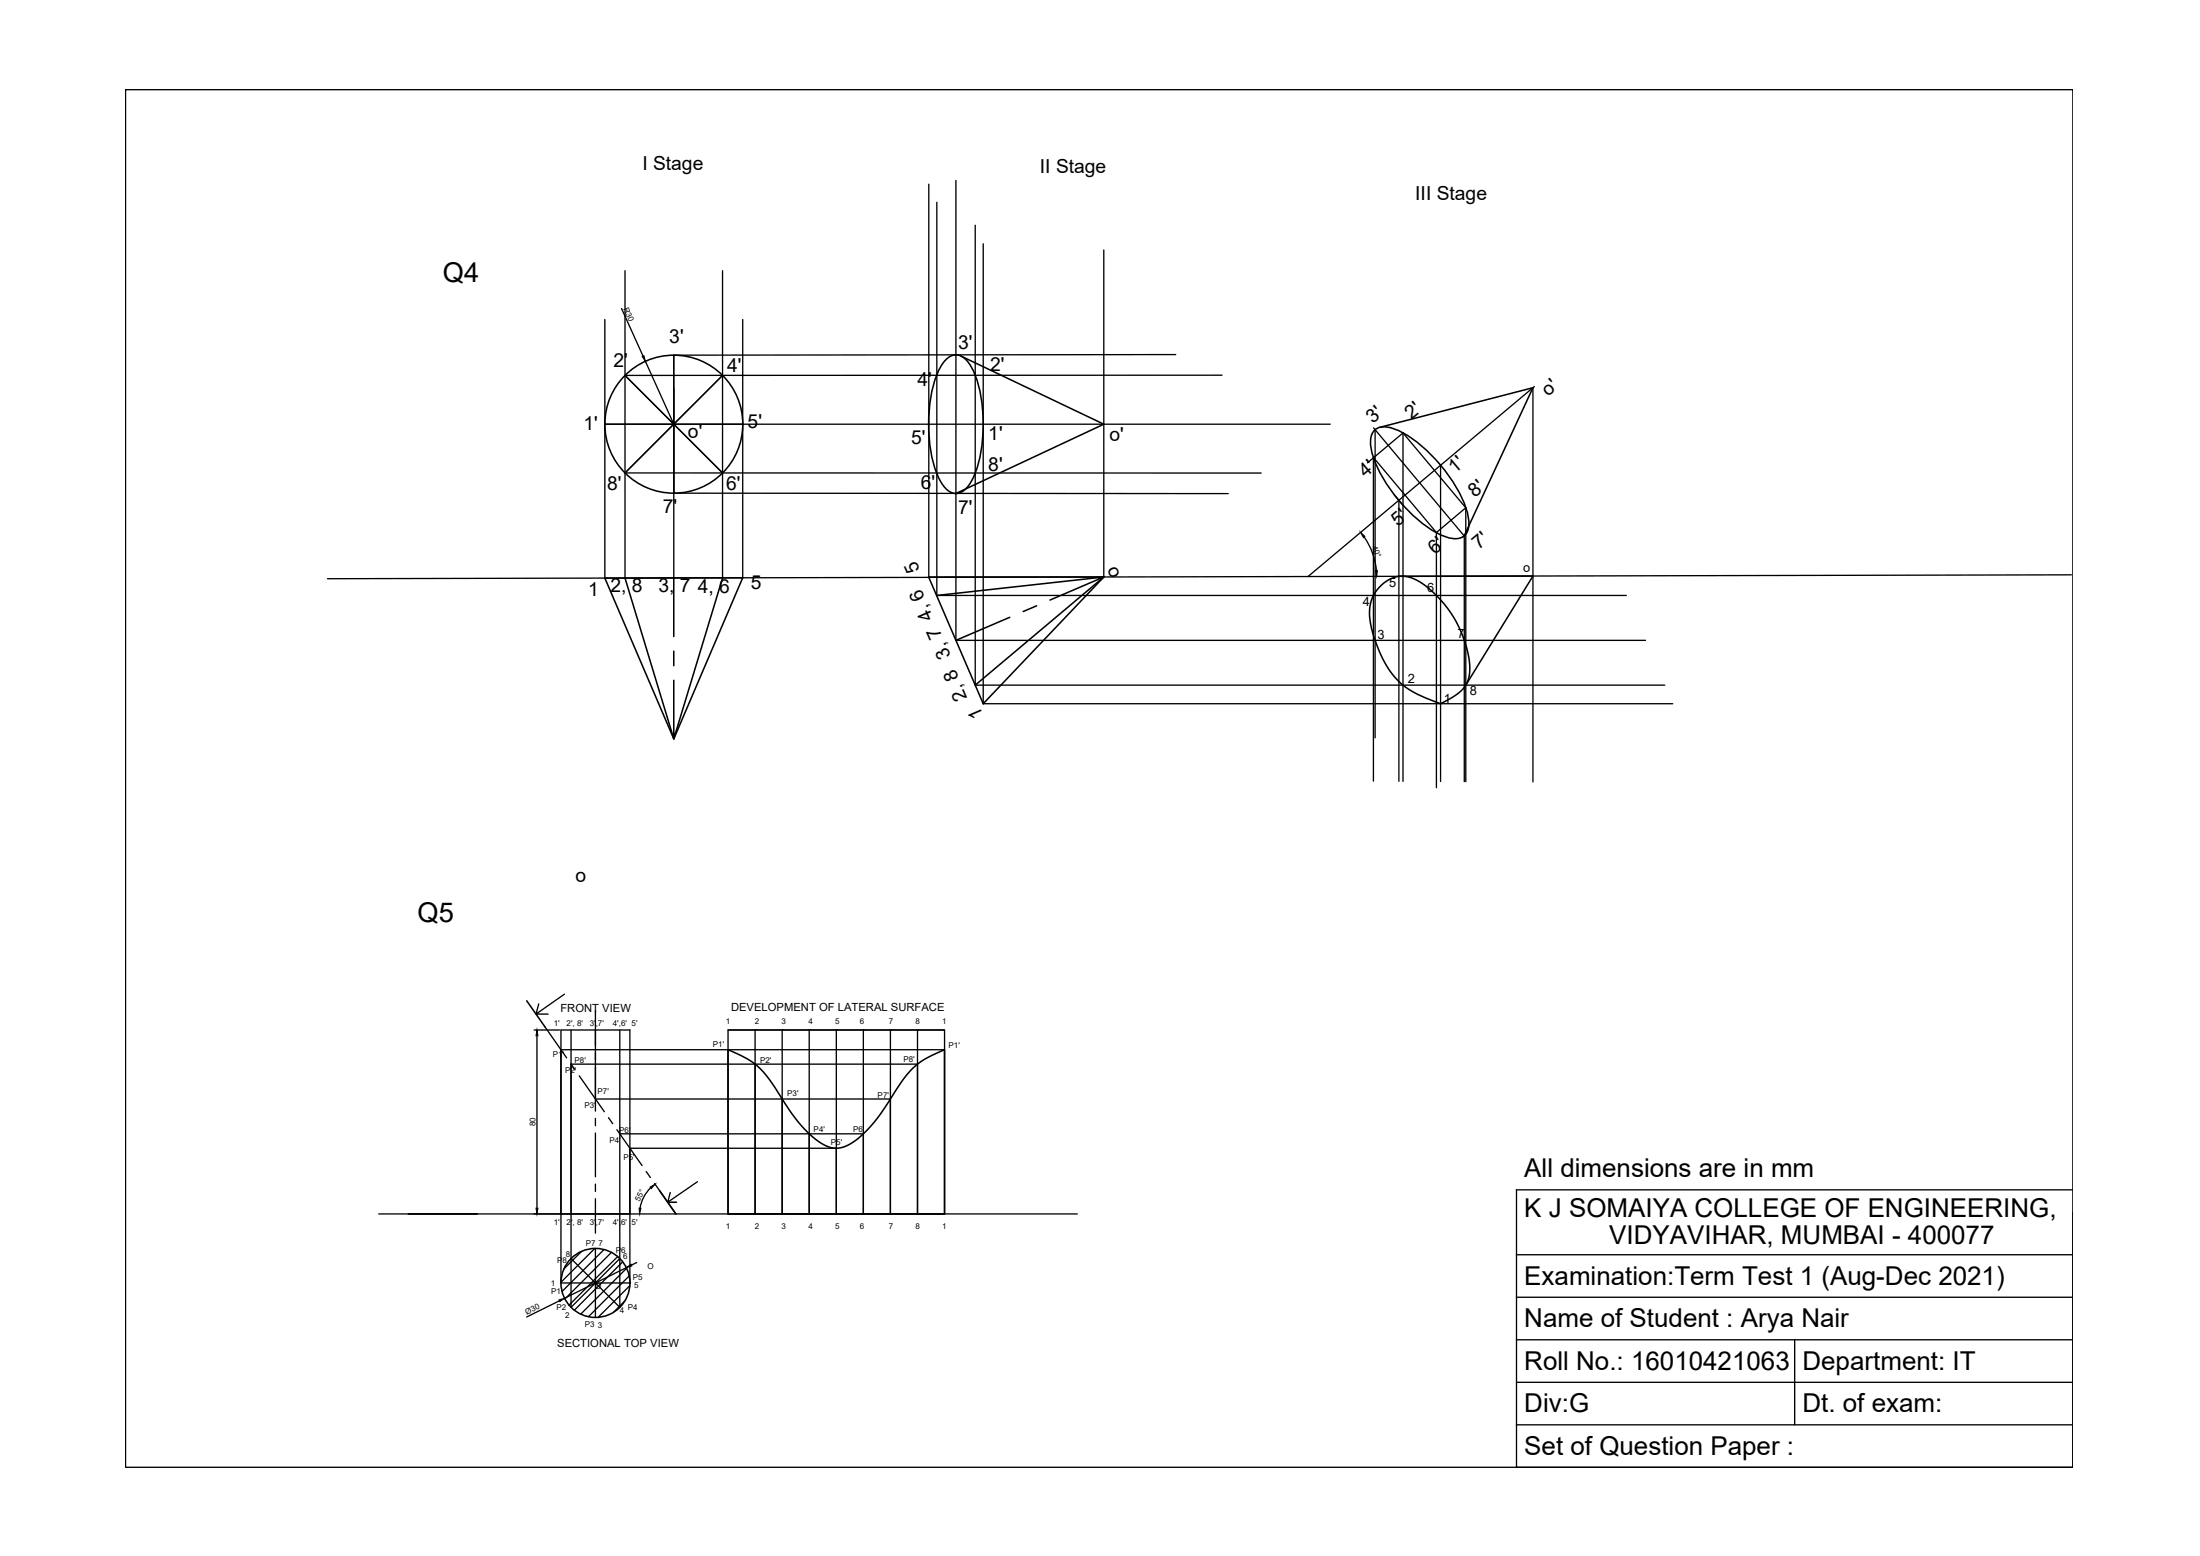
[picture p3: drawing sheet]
<svg xmlns="http://www.w3.org/2000/svg" width="420mm" height="297mm" viewBox="0 0 420 297" stroke-linecap="round" stroke-linejoin="round" font-family="sans-serif">
<!-- layer: 0 -->
<g fill="none" stroke="#000" stroke-width=".25">
<path d="M24 17.1h371.9v263h-371.9zM177.4 35.2v75M178.9 38.6v75.1h131.7M182.6 34.4v87.8h131.7M118.7 58.9l4.1 9.1M119.4 51.7v58.6M138 51.7v58.6M186.3 43v87.8h131.6M187.8 46.5v87.8h131.7M210.8 47.7v62.4M115.5 61v49.4M123.3 69l5.4 12"/>
<path d="M138 71.7l-18.6 18.6h121.5M141.8 61v49.4M224.5 67.7l-95.8 .1v42.5M233.4 71.6l-114 .1 18.6 18.6M292.8 74v75.3M293 73.8l-43.2 36.3M115.5 81h138.5M128.7 94.1l105.9 .1M262.3 87.3l12.1 14.5M262.3 87.4v61.7M262.3 81.7l17.3 20.6M262.6 82h.1"/>
<path d="M262.6 82v58.9M266.2 94.4l1.9 2.2M267.2 95.5v53.7M267.9 82.6l12.1 14.4M267.9 82.7v66.5M268 82.6l-6.8 5.8M275.1 88.8v60.4M260.5 102.5a13.1 13.1 0 0 1 2.4 6.4M274.3 101.7l5.6-4.8v52.3M274.3 101.6v48.8M279.7 102.3v46.9M279.8 102.1l-.4 .4"/>
<path d="M395.6 109.7l-333.1 .8M102 196.6h4.9M102.5 197.7v32.9M102.9 191.7l-.5 1.9M104.1 196.1l4.1 5.8M107.8 189.8l-5.4 3.8h2.3M109.1 196.6v53l4.6-4.7h-6.6v-48.3h13.2v48.3h-6.6l4.7-4.6M113.7 193v19.1M118.4 196.6v53l-4.7-4.7v6.6M139 196.6h41.4v35.1h-41.4zM139 196.6h41.4M144.2 196.6v35.1"/>
<path d="M149.4 196.6v35.1M154.5 196.6v35.1M159.7 196.6v35.1M164.9 196.6v35.1M170 196.6v35.1M175.2 196.6v35.1M107.1 200.4h73.3M109 203.1l.8 1.1M109.1 203.1h66.1M110.6 205.4l4.8 6.8M113.7 213.5v1.4M113.7 216.3v8.3"/>
<path d="M113.7 209.8h56.3M116.2 213.4l.8 1.1M117.8 215.7l4.8 6.8M118.4 216.4h46.5M120.3 219.2h39.4M72.3 231.7h133.4M111.1 238.9l-3.4 3.3M113.6 238.3l-6.5 6.5M113.7 238.3v6.6l-4.6-4.6M113.7 226v1.4M113.7 228.8v6.6M115.4 238.5l-8.1 8"/>
<path d="M116.8 239.1l-8.9 8.9M118 239.9l-9.3 9.2M123.4 223.6l.8 1.2M124.3 226.8l-.9 .9-.6 1.1-.6 1.8M125 225.9l4.1 5.8M133.2 225.6l-5.7 3.9 .5-1.9M289.6 239.5h106.3M395.9 227.1h-106.3v53h106.3v-48.7M106.8 248.3l-6.2 3.1M118.9 240.9l-9.2 9.2M119.3 248.4l-2.1 2.1M119.6 242l-11.8 5.8"/>
<path d="M119.7 242.1l-8.8 8.8M120.2 243.6l-7.8 7.8M120.3 245.4l-6.1 6.1M121.6 241l-1 .5M289.6 247.6h106.3M289.6 255.8h106.3M342.7 255.8v16.2M289.6 263.9h106.3M289.6 272h106.3"/>
</g>
<g fill="none" stroke="#000" stroke-width=".3">
<path d="M180.7 68.6a2.44 2.44 0 0 1 3.7 0 15.8 15.8 0 0 1 3.2 9.1 26.1 26.1 0 0 1-2.1 14.1 4 4 0 0 1-2.9 2.4 3.6 3.6 0 0 1-3-2.4 26.6 26.6 0 0 1-1.9-15.6 14.8 14.8 0 0 1 3-7.6zM183.5 68l27.3 13-28.2 13.2M262.6 82a3.6 3.6 0 0 1 3.8-.1 26.6 26.6 0 0 1 11.5 10.8 14.8 14.8 0 0 1 2.6 7.7 2.44 2.44 0 0 1-2.9 2.4 15.8 15.8 0 0 1-8.2-4.9 26.1 26.1 0 0 1-7.5-12.1 4 4 0 0 1 .7-3.8zM263.5 81.6l29.3-7.6-13.2 28.3M119.4 110.3l9.3 30.8 13.1-30.8-26.3 .1 13.2 30.7M128.7 110.3v11.2M138 110.3l-9.3 30.8v-11.2M178.9 113.7l31.9-3.6-10.3 4.5M192.8 117.8l-10.2 4.4M198 115.7l-2.6 1M210.8 110.1l-23 24.2-10.4-24.2h33.4l-24.5 20.7M263.5 112a5.6 5.6 0 0 1 7.9-.7 21.6 21.6 0 0 1 9.3 16.6 5.9 5.9 0 0 1-3.6 5.4l-2 1a21.7 21.7 0 0 1-7.7-3.9 21.6 21.6 0 0 1-5.8-13.7 6.7 6.7 0 0 1 1.9-4.7z"/>
<path d="M267.2 110h25.6l-12.9 20.8M128.7 124.3v2.8M100.6 191l3.5 5.1M107.1 200.4v31.3h13.2v-12.5M139 200.4a15.6 15.6 0 0 1 6.8 4.2 61.4 61.4 0 0 1 5 7.4 18.3 18.3 0 0 0 7.2 6.9 4.8 4.8 0 0 0 5-.9 25.5 25.5 0 0 0 7-8.2 23.6 23.6 0 0 1 4.9-6.4 18.6 18.6 0 0 1 5.5-3v31.3h-41.4zM125.9 227.3l3.2 4.4M127.5 229.5h1.7"/>
<circle cx="128.7" cy="81" r="13.2"/>
<circle cx="113.7" cy="244.9" r="6.6"/>
</g>
<path d="M122.6 68l.4-.1 .3 1.1zM259.8 101.6l.9 .8-.3 .2zM262.7 108.9h.4l-.2 1.1zM102.5 196.6l.2 1.1h-.3zM102.4 230.6h.3l-.2 1.1zM122.1 230.6l.3 .1-.3 1zM124.1 226.6l1-.5-.7 .8zM106.8 248.2l1-.4-.9 .7zM119.6 242l.9-.7 .2 .4z" fill="#000" stroke="#000" stroke-width=".19"/>
<g fill="none" stroke="#000" stroke-width=".19">
<path d="M144.2 196.6h.1M149.4 196.6h.1M154.5 196.6h.1M159.7 196.6h.1M164.9 196.6h.1M170 196.6h.1M175.2 196.6h.1M144.2 231.7h.1M149.4 231.7h.1M154.5 231.7h.1M159.7 231.7h.1M164.9 231.7h.1"/>
<path d="M170 231.7h.1M175.2 231.7h.1"/>
</g>
<g font-size="5.2">
<text x="84.6" y="53.9">Q4</text>
<text x="79.7" y="176.1">Q5</text>
</g>
<g font-size="5">
<text x="291.1" y="224.8">All dimensions are in mm</text>
<text x="291.1" y="232.4">K J SOMAIYA COLLEGE OF ENGINEERING,</text>
<text x="307.3" y="237.6">VIDYAVIHAR, MUMBAI - 400077</text>
<text x="291.1" y="245.3">Examination:Term Test 1 (Aug-Dec 2021)</text>
<text x="291.1" y="253.4">Name of Student : Arya Nair</text>
<text x="291.1" y="261.5">Roll No.: 16010421063</text>
<text x="344.2" y="261.5">Department: IT</text>
<text x="291.1" y="269.6">Div:G</text>
<text x="344.2" y="269.6">Dt. of exam:</text>
<text x="291.1" y="277.7">Set of Question Paper :</text>
</g>
<g font-size="3.7">
<text x="122.7" y="32.5">I Stage</text>
<text x="198.6" y="33">II Stage</text>
<text x="270.3" y="38.1">III Stage</text>
<text x="127.8" y="65.5">3'</text>
<text x="117.2" y="70">2'</text>
<text x="138.9" y="71.1">4'</text>
<text x="183" y="66.6">3'</text>
<text x="189.1" y="70.7">2'</text>
<text x="175.2" y="73.6">4'</text>
<text x="295.7" y="75.8" transform="rotate(-40 295.7 75.8)">o'</text>
<text x="111.4" y="82.1">1'</text>
<text x="131.4" y="83.5">o'</text>
<text x="142.8" y="81.7">5'</text>
<text x="262.2" y="80.9" transform="rotate(-40 262.2 80.9)">3'</text>
<text x="269.6" y="80.1" transform="rotate(-40 269.6 80.1)">2'</text>
<text x="174" y="84.7">5'</text>
<text x="188.8" y="84">1'</text>
<text x="211.9" y="84.2">o'</text>
<text x="115.9" y="93.6">8'</text>
<text x="138.7" y="93.6">6'</text>
<text x="175.9" y="93.4">6'</text>
<text x="188.8" y="90">8'</text>
<text x="260.8" y="91.3" transform="rotate(-40 260.8 91.3)">4'</text>
<text x="277.8" y="90.5" transform="rotate(-40 277.8 90.5)">1'</text>
<text x="281.7" y="95.1" transform="rotate(-40 281.7 95.1)">8'</text>
<text x="126.6" y="97.9">7'</text>
<text x="183" y="98.1">7'</text>
<text x="267" y="100.5" transform="rotate(-40 267 100.5)">5'</text>
<text x="274" y="106" transform="rotate(-40 274 106)">6'</text>
<text x="282.4" y="105" transform="rotate(-40 282.4 105)">7'</text>
<text x="112.3" y="113.9">1</text>
<text x="116.6" y="113">2, 8</text>
<text x="125.7" y="113">3, 7</text>
<text x="133.3" y="113.2">4, 6</text>
<text x="143.4" y="112.4">5</text>
<text x="175.7" y="108.8" transform="rotate(-113 175.7 108.8)">5</text>
<text x="214" y="109.8" transform="rotate(-113 214 109.8)">o</text>
<text x="178.3" y="117.9" transform="rotate(-113 178.3 117.9)">4, 6</text>
<text x="181.6" y="125.2" transform="rotate(-113 181.6 125.2)">3, 7</text>
<text x="184.8" y="133.2" transform="rotate(-113 184.8 133.2)">2, 8</text>
<text x="187.9" y="136.8" transform="rotate(-113 187.9 136.8)">1</text>
<text x="109.9" y="168.3">o</text>
</g>
<g font-size="2.5">
<text x="265.3" y="112.1">5</text>
<text x="272.6" y="113">6</text>
<text x="290.9" y="109.2">o</text>
<text x="260.3" y="115.7">4</text>
<text x="263.1" y="122">3</text>
<text x="278.4" y="121.9">7</text>
<text x="268.9" y="130.3">2</text>
<text x="275.7" y="134.2">1</text>
<text x="280.7" y="132.7">8</text>
</g>
<g font-size="2.1">
<text x="107" y="193.2">FRONT VIEW</text>
<text x="139.6" y="193">DEVELOPMENT OF LATERAL SURFACE</text>
<text x="106.4" y="257.2">SECTIONAL TOP VIEW</text>
</g>
<g font-size="1.5">
<text x="119" y="58.9" transform="rotate(66 119 58.9)">R30</text>
<text x="262" y="104.4" transform="rotate(70 262 104.4)">40°</text>
<text x="105.8" y="195.9">1'</text>
<text x="108.2" y="195.9">2', 8'</text>
<text x="112.6" y="195.9">3',7'</text>
<text x="117" y="195.9">4',6' 5'</text>
<text x="138.6" y="195.6">1</text>
<text x="144.2" y="195.6">2</text>
<text x="149.3" y="195.6">3</text>
<text x="154.4" y="195.6">4</text>
<text x="159.5" y="195.6">5</text>
<text x="164.2" y="195.6">6</text>
<text x="169.7" y="195.6">7</text>
<text x="174.9" y="195.6">8</text>
<text x="180" y="195.6">1</text>
<text x="105.6" y="201.7">P1'</text>
<text x="109.7" y="203">P8'</text>
<text x="136.2" y="199.8">P1'</text>
<text x="145.2" y="203">P2'</text>
<text x="172.5" y="202.7">P8'</text>
<text x="181.2" y="200.1">P1'</text>
<text x="107.9" y="204.8">P2'</text>
<text x="114.1" y="208.9">P7'</text>
<text x="150.3" y="209.3">P3'</text>
<text x="167.6" y="209.5">P7'</text>
<text x="102.3" y="215" transform="rotate(-90 102.3 215)">80</text>
<text x="111.6" y="211.4">P3'</text>
<text x="116.4" y="218.2">P4'</text>
<text x="118.3" y="216.4">P6'</text>
<text x="119" y="221.4">P5'</text>
<text x="155.4" y="216.2">P4'</text>
<text x="158.7" y="218.5">P5'</text>
<text x="162.9" y="216.1">P6'</text>
<text x="105.8" y="233.8">1'</text>
<text x="108.2" y="233.8">2', 8'</text>
<text x="112.6" y="233.8">3',7'</text>
<text x="117" y="233.8">4',6' 5'</text>
<text x="122.1" y="229.4" transform="rotate(-63 122.1 229.4)">55°</text>
<text x="108.1" y="239.9">8</text>
<text x="111.9" y="237.9">P7</text>
<text x="114.3" y="237.9">7</text>
<text x="117.6" y="239.3">P6</text>
<text x="138.6" y="234.7">1</text>
<text x="144.2" y="234.7">2</text>
<text x="149.3" y="234.7">3</text>
<text x="154.4" y="234.7">4</text>
<text x="159.5" y="234.7">5</text>
<text x="164.2" y="234.7">6</text>
<text x="169.7" y="234.7">7</text>
<text x="174.9" y="234.7">8</text>
<text x="180" y="234.7">1</text>
<text x="105.2" y="245.6">1</text>
<text x="106.4" y="241.1">P8</text>
<text x="119" y="240.4">6</text>
<text x="120.9" y="244.3">P5</text>
<text x="121.1" y="245.9">5</text>
<text x="123.6" y="242.3">O</text>
<text x="100.6" y="251" transform="rotate(-26 100.6 251)">Ø30</text>
<text x="105.3" y="247">P1</text>
<text x="106.3" y="250.1">P2</text>
<text x="107.9" y="251.5">2</text>
<text x="113.6" y="246">O</text>
<text x="118.3" y="250.7">4</text>
<text x="119.9" y="250.1">P4</text>
<text x="111.7" y="253.2">P3</text>
<text x="114.2" y="253.5">3</text>
</g>
</svg>
